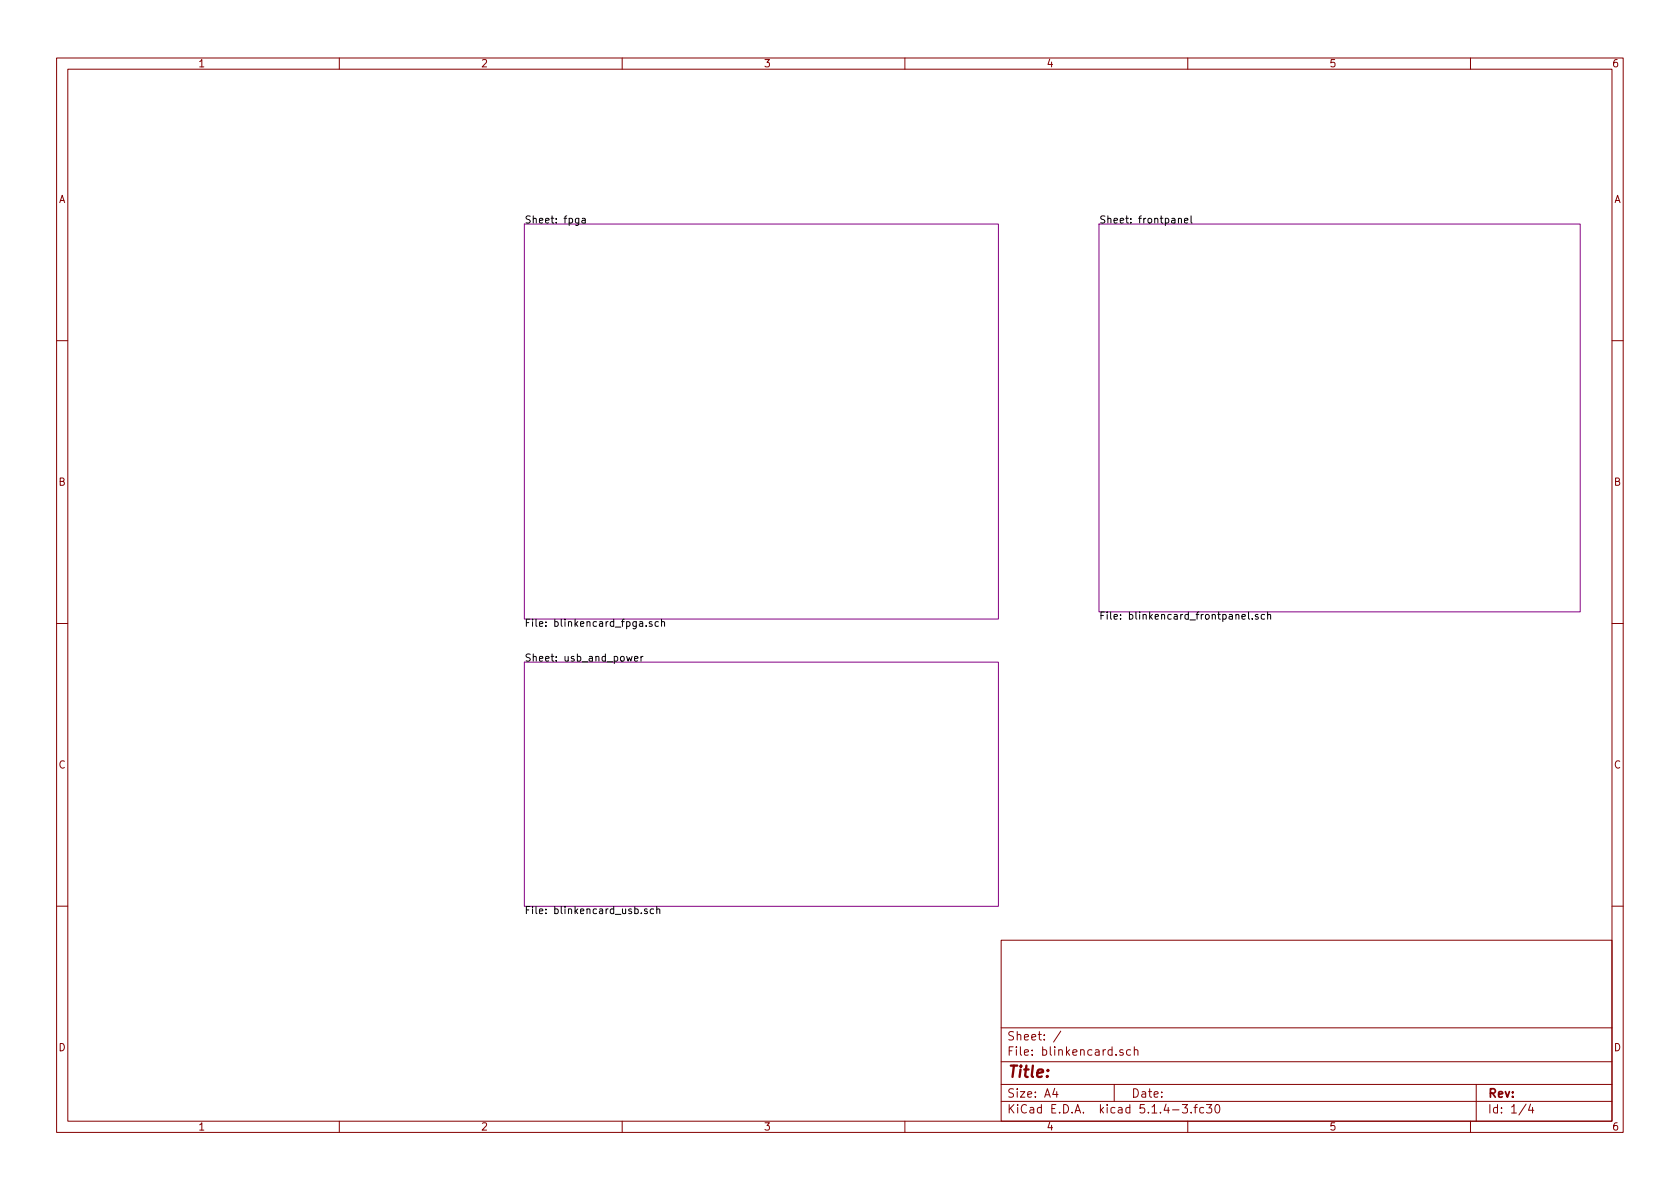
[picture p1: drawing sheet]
<svg xmlns="http://www.w3.org/2000/svg" width="297mm" height="210mm" viewBox="0 0 297 210" stroke-linecap="round" stroke-linejoin="round" font-family="sans-serif">
<g fill="none" stroke="#840000" stroke-width=".18">
<path d="M10 10.3h277v189.9h-277zM12 12.2h273v186.1h-273zM60 10.3v1.9M110 10.3v1.9M160 10.3v1.9M210 10.3v1.9M260 10.3v1.9M10 60.2h2M285 60.2h2M10 110.3h2M285 110.3h2M10 160.2h2"/>
<path d="M177 166.3h108v32h-108zM285 160.2h2M60 198.3v1.9M110 198.3v1.9M160 198.3v1.9M177 194.8h108M177 191.8h108M177 187.8h108M177 181.8h108M186.5 192.5l-.4 1h1M186.8 193v1M187.6 182.3l-1.3 2"/>
<path d="M197 191.8v3M198.6 185.7a.37 .37 0 0 0-.6 .1v.2l.6 .2v.1l-.2 .3-.4-.1M199.9 185.7l-.4-.1-.3 .3 .1 .6 .2 .1 .4-.1M200.6 185.7a.37 .37 0 0 1 .6 .1v.8M200.6 185.1v1.5M209 195.3h1l-.5 .6 .4 .1v.7l-.2 .1-.7-.1M210 198.3v1.9M210.6 196.7v.1M211.1 195.8h.6M211.7 195.3l-.4 .2v1.3M212.8 195.9l-.4-.1-.3 .3 .1 .6 .2 .1 .4-.1M213.3 195.3h.9l-.5 .6 .5 .1v.7l-.2 .1-.7-.1"/>
<path d="M215 195.4l.3-.1a.94 .94 0 0 1 0 1.5 .8 .8 0 0 1-.6-.6 .8 .8 0 0 1 .3-.8zM260 198.3v1.9M261 191.8v6.5M269.8 195.2l-1.2 2M270.6 195.2l-.3 1.1h.9M271 195.8v1"/>
</g>
<path d="M92.7 39.6h83.8v69.9h-83.8zM194.3 39.6h85.1v68.6h-85.1zM92.7 117.1h83.8v43.2h-83.8z" fill="none" stroke="#840084" stroke-width=".18"/>
<g fill="none" stroke="#000" stroke-width=".18">
<path d="M102.3 38.6v1l-.2 .3-.3-.1M102.3 38.7l-.3-.1-.3 .2 .2 .6h.4M102.9 38.7h.5l.1 .7M103.5 38.9l-.5 .1-.1 .1 .1 .3h.5M208.4 38.7l.1-.1 .3 .1 .1 .7M208.4 38.6v.8M209.4 39l.6-.1v-.2l-.4-.1-.2 .2 .1 .6h.5M210.6 38.2v1.1l.2 .1M110.8 116.1l.2 .8 .3-.6 .2 .6 .3-.8M112.2 116.5l.6-.1-.1-.3h-.3l-.2 .2v.6h.5M113.3 116.1v.8M113.7 116.1l-.4 .2"/>
<path d="M114.2 110.6v.2M115.3 110l-.3-.1-.2 .2 .1 .2 .4 .1v.3h-.5M116.4 110l-.3-.1-.3 .3 .1 .5h.5M117 110.1l.1-.2 .3 .1 .1 .8M117 109.5v1.3M219.6 109.1l.6-.1-.1-.3h-.3l-.2 .1 .1 .6h.4M220.8 108.2v1.1l.1 .2M221.4 109.4v.1M222.4 108.7h-.3l-.2 .1 .1 .2 .4 .1v.3h-.5M223.6 108.7h-.4l-.2 .2 .1 .5h.5M224.1 108.8l.2-.1h.3l.1 .8M224.1 108.2v1.3"/>
<path d="M113.4 161.4v.2M114.4 160.8l-.3-.1-.2 .2 .1 .2 .4 .1v.3h-.5M115.6 160.8l-.4-.1-.2 .3 .1 .5h.5M116.1 160.9l.2-.2 .3 .1 .1 .8M116.1 160.3v1.3"/>
</g>
<text font-size="2.8" fill="#840000" x="178" y="190.5">Title:</text>
<g font-size="2.1" fill="#840000">
<text x="178" y="184">Sheet: /</text>
<text x="178" y="186.7">File: blinkencard.sch</text>
<text x="178" y="196.9">KiCad E.D.A. kicad 5.1.4-3.fc30</text>
<text x="178" y="194.1">Size: A4</text>
<text x="200" y="194.1">Date:</text>
<text x="263" y="194.1">Rev:</text>
<text x="263" y="196.9">Id: 1/4</text>
</g>
<g font-size="1.8" fill="#840000">
<text x="35" y="11.9">1</text>
<text x="85" y="11.9">2</text>
<text x="135" y="11.9">3</text>
<text x="185" y="11.9">4</text>
<text x="235" y="11.9">5</text>
<text x="285" y="11.9">6</text>
<text x="10.4" y="35.9">A</text>
<text x="285.4" y="35.9">A</text>
<text x="10.4" y="85.9">B</text>
<text x="285.4" y="85.9">B</text>
<text x="10.4" y="135.9">C</text>
<text x="285.4" y="135.9">C</text>
<text x="10.4" y="185.9">D</text>
<text x="285.4" y="185.9">D</text>
<text x="35" y="199.9">1</text>
<text x="85" y="199.9">2</text>
<text x="135" y="199.9">3</text>
<text x="185" y="199.9">4</text>
<text x="235" y="199.9">5</text>
<text x="285" y="199.9">6</text>
</g>
<g font-size="1.8">
<text x="92.7" y="39.5">Sheet: fpga</text>
<text x="194.3" y="39.5">Sheet: frontpanel</text>
<text x="92.7" y="110.8">File: blinkencard_fpga.sch</text>
<text x="194.3" y="109.6">File: blinkencard_frontpanel.sch</text>
<text x="92.7" y="117">Sheet: usb_and_power</text>
<text x="92.7" y="161.6">File: blinkencard_usb.sch</text>
</g>
</svg>
